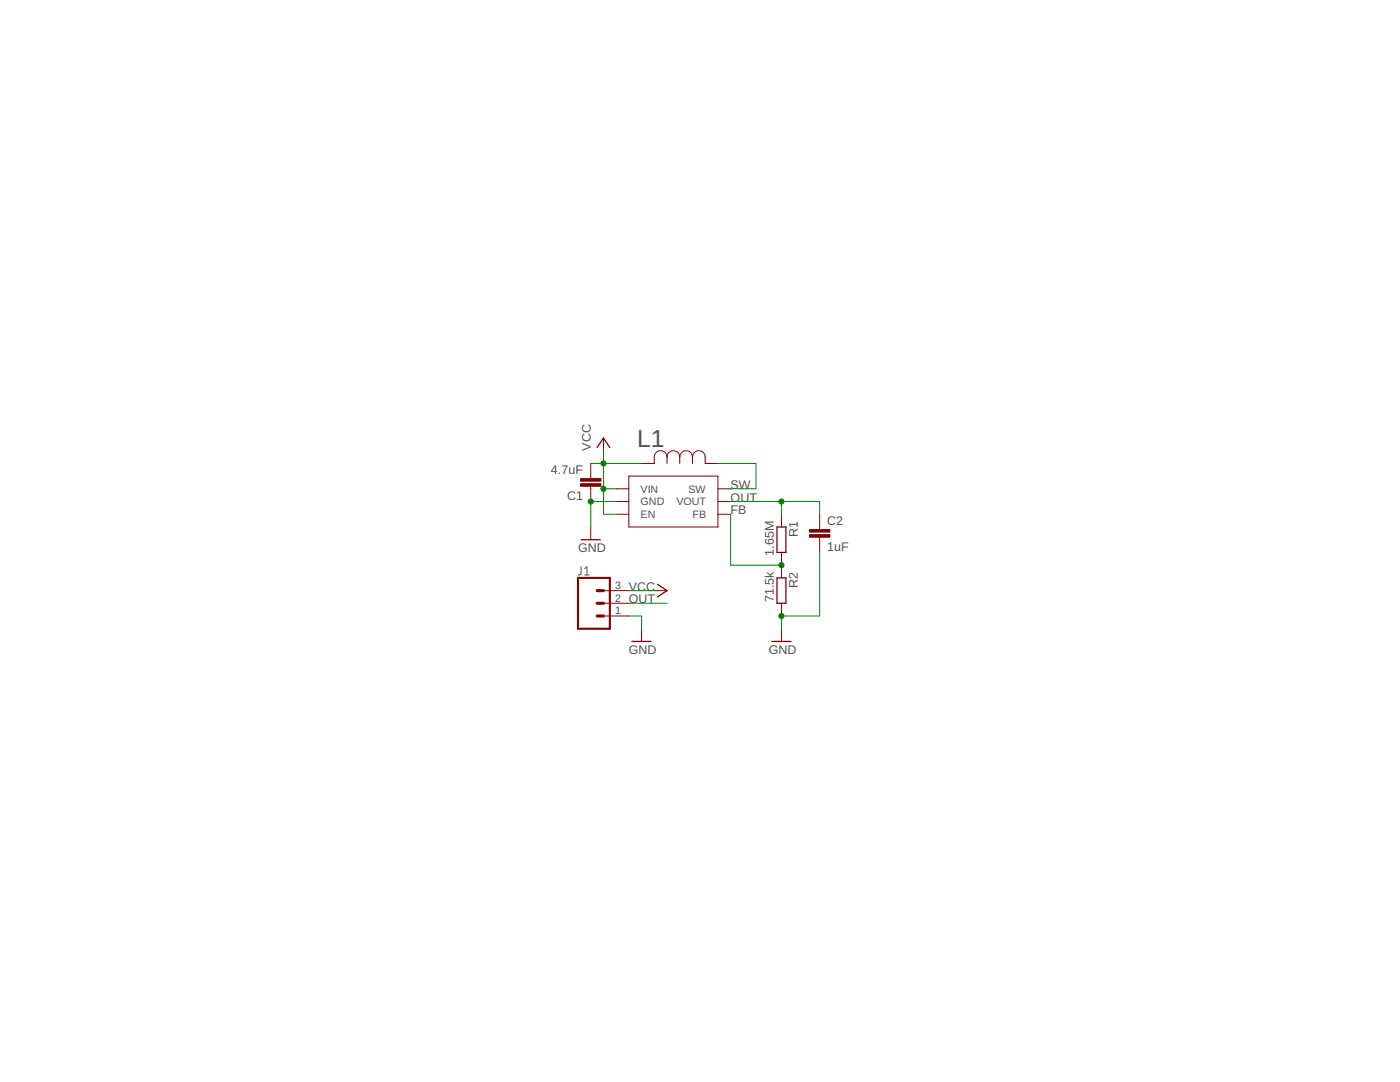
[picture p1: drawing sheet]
<svg xmlns="http://www.w3.org/2000/svg" width="279mm" height="216mm" viewBox="0 0 279 216" stroke-linecap="round" stroke-linejoin="round" font-family="sans-serif">
<path d="M116 113.1v1.4l-.3 .2h-.3M116.7 114.7h.9M116.7 113.5l.4-.4v1.6" fill="none" stroke="#505050" stroke-width=".2"/>
<g fill="none" stroke="#800000" stroke-width=".2">
<path d="M117.9 92.5v3M117.9 97v3.1M120.4 87.4v2.5M123 97.5h2.5M125.5 95h17.8v10.2h-17.8zM128 92.5h2.6M130.6 91.2a1.27 1.27 0 0 1 1.2-1.3 1.27 1.27 0 0 1 1.3 1.3 1.27 1.27 0 0 1 1.3-1.3 1.27 1.27 0 0 1 1.3 1.3 1.27 1.27 0 0 1 1.2-1.3 1.27 1.27 0 0 1 1.3 1.3 1.27 1.27 0 0 1 1.3-1.3 1.27 1.27 0 0 1 1.2 1.3M140.7 92.5h2.6M143.3 97.5h2.5M117.9 105.2v2.5M120.4 117.9h5.1M123 100.1h2.5"/>
<path d="M123 102.6h2.5M130.6 117.9h2.5M143.3 100.1h2.5M143.3 102.6h2.5M156 102.6v2.6M156 110.2v5.1M163.6 102.6v3.1M163.6 107.2v3M120.4 122.9h5.1M120.4 120.4h5.1M128 125.5v2.5M156 120.4v2.5"/>
<path d="M156 125.5v2.5"/>
</g>
<path d="M119.2 89.3l1.2-1.9 1.3 1.9M116 107.7h3.8M131.2 116.6l1.9 1.3-1.9 1.2M155.1 105.2h1.7v5h-1.7zM155.1 115.3h1.7v5.1h-1.7zM126.1 128h3.8M154.1 128h3.8" fill="none" stroke="#800000" stroke-width=".25"/>
<path d="M130.6 91.2v1.3M133.1 91.2v1.3M135.7 91.2v1.3M138.2 91.2v1.3M140.7 91.2v1.3" fill="none" stroke="#800000" stroke-width=".21"/>
<g fill="#800000" stroke="#800000" stroke-width=".2">
<path d="M161.5 106.7h4.1v.5h-4.1z"/>
<path d="M161.5 105.7h4.1v.5h-4.1z"/>
<path d="M115.9 95.5h4v.5h-4z"/>
<path d="M115.9 96.5h4v.5h-4z"/>
</g>
<path d="M115.4 115.3h6.3v10.2h-6.3z" fill="none" stroke="#800000" stroke-width=".42"/>
<path d="M119.2 117.9h1.2M119.2 120.4h1.2M119.2 122.9h1.2" fill="none" stroke="#800000" stroke-width=".61"/>
<path d="M117.9 92.5h10.1M120.4 89.9v12.7h2.6M120.4 97.5h2.6M143.3 92.5h7.6v5h-5.1M123 100.1h-5.1v5.1M125.5 117.9h5.1M145.8 100.1h17.8v2.5M145.8 102.6v10.2h10.2M156 100.1v2.5M163.6 110.2v12.7h-7.6v2.6M125.5 122.9h2.5v2.6M125.5 120.4h7.6" fill="none" stroke="#008000" stroke-width=".2"/>
<g fill="#008000" stroke="#008000" stroke-width=".2">
<circle cx="117.9" cy="100.1" r=".51"/>
<circle cx="156" cy="122.9" r=".51"/>
<circle cx="120.4" cy="92.5" r=".51"/>
<circle cx="120.4" cy="97.5" r=".51"/>
<circle cx="156" cy="112.8" r=".51"/>
<circle cx="156" cy="100.1" r=".51"/>
</g>
<text font-size="4.9" fill="#505050" x="127.1" y="89.1">L1</text>
<g font-size="2.5" fill="#505050">
<text x="117.9" y="89.9" transform="rotate(-90 117.9 89.9)">VCC</text>
<text x="110" y="94.6">4.7uF</text>
<text x="113.2" y="99.7">C1</text>
<text x="145.8" y="97.5">SW</text>
<text x="145.8" y="100.1">OUT</text>
<text x="145.8" y="102.6">FB</text>
<text x="159.2" y="107.1" transform="rotate(-90 159.2 107.1)">R1</text>
<text x="165.1" y="104.8">C2</text>
<text x="115.4" y="110.2">GND</text>
<text x="154.4" y="110.9" transform="rotate(-90 154.4 110.9)">1.65M</text>
<text x="165.1" y="109.9">1uF</text>
<text x="125.5" y="117.8">VCC</text>
<text x="159.2" y="117.2" transform="rotate(-90 159.2 117.2)">R2</text>
<text x="125.5" y="120.4">OUT</text>
<text x="154.4" y="120.2" transform="rotate(-90 154.4 120.2)">71.5k</text>
<text x="125.5" y="130.5">GND</text>
<text x="153.4" y="130.5">GND</text>
</g>
<g font-size="2.1" fill="#505050">
<text x="127.8" y="98.3">VIN</text>
<text x="127.8" y="100.8">GND</text>
<text x="135" y="100.8">VOUT</text>
<text x="137.4" y="98.3">SW</text>
<text x="127.8" y="103.4">EN</text>
<text x="138.2" y="103.4">FB</text>
<text x="122.8" y="117.5">3</text>
<text x="122.8" y="122.6">1</text>
<text x="122.8" y="120">2</text>
</g>
</svg>
